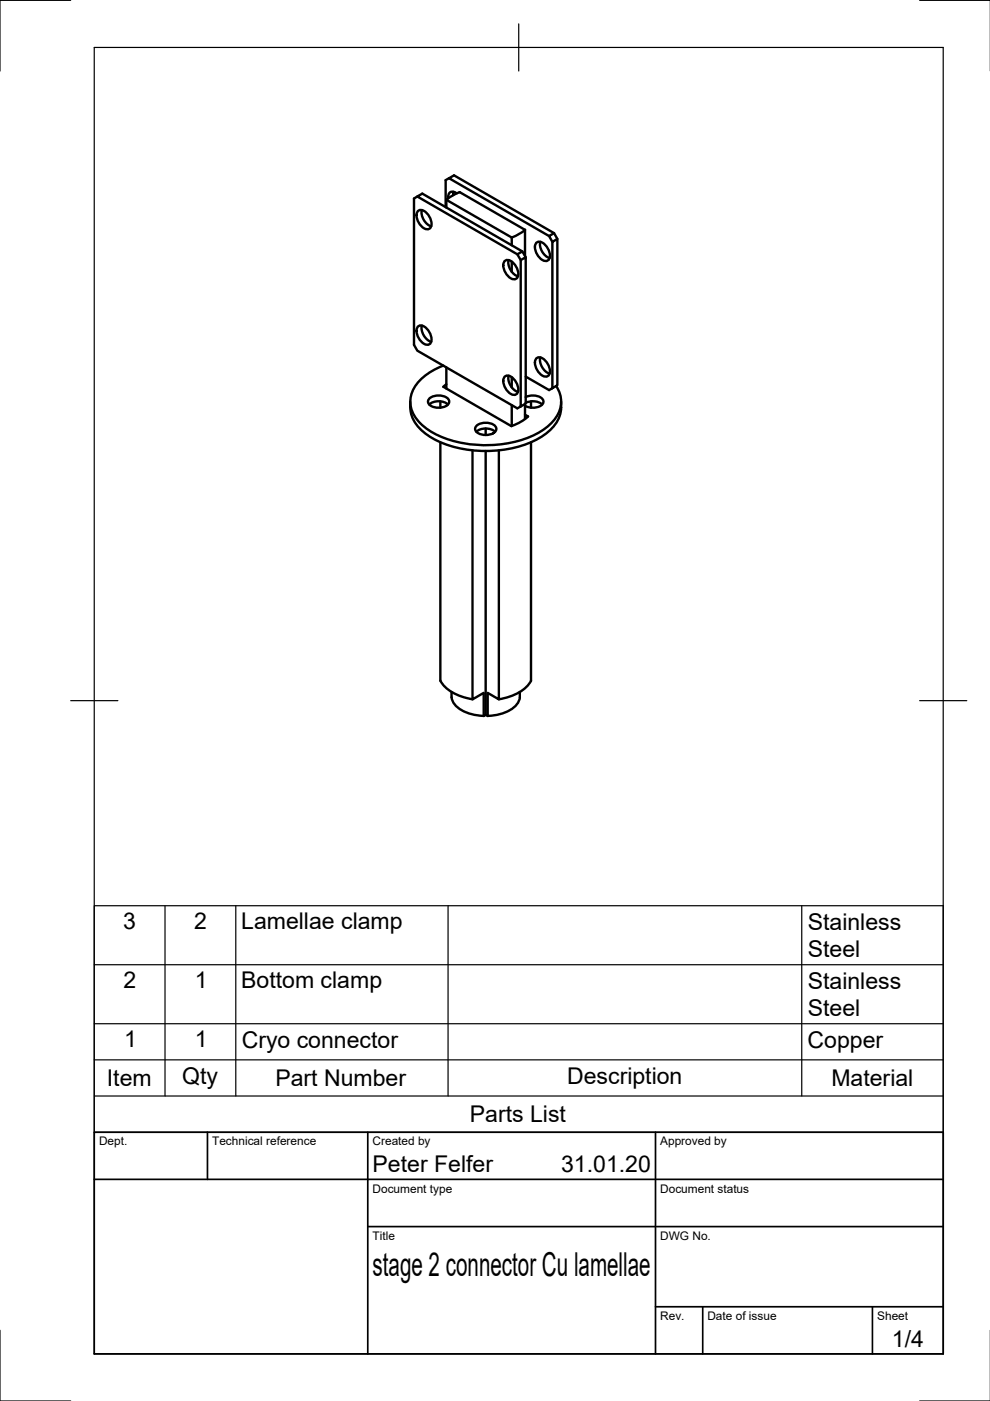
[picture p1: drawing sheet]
<svg xmlns="http://www.w3.org/2000/svg" width="210mm" height="297mm" viewBox="0 0 210 297" stroke-linecap="round" stroke-linejoin="round" font-family="sans-serif">
<!-- layer: Visible -->
<g fill="none" stroke="#000" stroke-width=".51">
<path d="M95.2 37.8l-.7 .4v5.7M88.5 41.7l-.7 .4v31l.7 1.2 21.2 12.3 1.8-1v-31.1l-1.1 .6v31.1M88.5 44.8a1.41 1.41 0 0 1 2.2 .6 2.7 2.7 0 0 1 .6 2.9 1.41 1.41 0 0 1-2.2-.6 2.7 2.7 0 0 1-.6-2.9zM89.4 44.5a3.2 3.2 0 0 0 2 3.5M94.6 44v-1.6l13.9 8M96.1 40.7v.7M96.8 41a1.05 1.05 0 0 0-1.3-.3 1.05 1.05 0 0 0-.5 1.3M97.5 40.7l13.8 8M97.5 40.7l-1.6 .8-1.3 .9M106.9 55.4a1.41 1.41 0 0 1 2.2 .6 2.7 2.7 0 0 1 .6 2.9 1.41 1.41 0 0 1-2.2-.6 2.7 2.7 0 0 1-.6-2.9zM107.8 55.1a3.2 3.2 0 0 0 2 3.5M108.5 50.4v1.6"/>
<path d="M108.5 55.5v2.1M109.7 53.9l-21.2-12.2 1-.7 21.2 12.3 .8 1.2M110.7 53.3l-1 .6 .7 1.2M111.3 48.7v5.6M111.3 48.7l-1.2 .9-1.6 .8M113.6 51.6a1.41 1.41 0 0 1 2.2 .6 2.7 2.7 0 0 1 .6 2.8 1.41 1.41 0 0 1-2.2-.6 2.7 2.7 0 0 1-.6-2.8zM114.5 51.3a3.2 3.2 0 0 0 2 3.4M116.4 50l-21.2-12.2 1.1-.6 21.2 12.2 .7 1.3M117.5 49.4l-1.1 .6 .7 1.3M88.5 69.3a1.41 1.41 0 0 1 2.2 .6 2.7 2.7 0 0 1 .6 2.9 1.41 1.41 0 0 1-2.2-.6 2.7 2.7 0 0 1-.6-2.9zM89.4 69a3.2 3.2 0 0 0 2 3.5M94 77.5a11.4 11.4 0 0 0-6.6 5.6 6.3 6.3 0 0 0 2.6 7.4 22.1 22.1 0 0 0 15.2 3.8 19.8 19.8 0 0 0 11.1-4 6.2 6.2 0 0 0 1.6-8.5"/>
<path d="M94.6 77.9v4.5M106.9 80a1.41 1.41 0 0 1 2.2 .6 2.7 2.7 0 0 1 .6 2.8 1.41 1.41 0 0 1-2.2-.6 2.7 2.7 0 0 1-.6-2.8zM107.8 79.6a3.2 3.2 0 0 0 2 3.5M108.5 80v2.1M111.5 79.8l4.9 2.9 1.8-1v-31l-1.1 .6v31M113.6 76.1a1.41 1.41 0 0 1 2.2 .6 2.7 2.7 0 0 1 .6 2.8 1.41 1.41 0 0 1-2.2-.6 2.7 2.7 0 0 1-.6-2.8zM114.5 75.8a3.2 3.2 0 0 0 2 3.4M87 85.2a7.6 7.6 0 0 0 4.1 7.4 24.6 24.6 0 0 0 23.8 0 7.5 7.5 0 0 0 4.1-7.4M91 85.8a3.2 3.2 0 0 1 4 0M91 84.5a3.1 3.1 0 0 1 4.2 .3 1.41 1.41 0 0 1-1.6 1.6 2.7 2.7 0 0 1-2.8-.9v-.7zM93.4 85.1v1.3M93.4 93.8v50.5"/>
<path d="M94.6 81.5l-.6 .5 14.4 8.3M100.2 95.5v52.8l2.4-1.4v4.9l.4-.2M101 91.5a3.2 3.2 0 0 1 4 0M101 90.3a3.1 3.1 0 0 1 4.2 .3 1.41 1.41 0 0 1-1.6 1.6 2.7 2.7 0 0 1-2.8-.9v-.7zM103 90.9v1.3M103 95.6v56M105.8 95.5v52.8l-2.4-1.4v4.9l-.4-.2M108.5 85.9v4.4M111.3 87.9l.7 .4-1.8 1.3-1.8 .7M111.3 85.6v3.2M111.5 84.2a2.97 2.97 0 0 1 3.7 .7 1.49 1.49 0 0 1-1.7 1.5 3.4 3.4 0 0 1-2.2-.4M111.5 85.4a3.3 3.3 0 0 1 3.5 .4"/>
<path d="M112.6 93.8v50.5a8.5 8.5 0 0 1-5.8 3.7l-1 .3M112.6 85.1v1.3M93.4 144.3a8.5 8.5 0 0 0 5.7 3.7l1.1 .3M95.7 146.7v1.2M95.7 147.9a4.6 4.6 0 0 0 3.8 3.4l3.1 .5M110.2 146.7v1.2M110.2 147.9a4.6 4.6 0 0 1-3.7 3.4l-3.1 .5"/>
</g>
<!-- layer: Border -->
<path d="M15 .1h-15v15M20 10.1h180v276.9h-180zM110 5.1v10M195 .1h15M15 148.6h10M195 148.6h10M0 282.1v14.9h15M195 297h15" fill="none" stroke="#000" stroke-width=".25"/>
<!-- layer: TitleBlock -->
<path d="M20 240.1h180v46.9h-180zM20 250h180M44 240.1v9.9M78 240.1v46.9M139 240.1v46.9M78 260.1h122M139 277.1h61M149 277.1v9.9M185 277.1v9.9" fill="none" stroke="#000" stroke-width=".36"/>
<!-- layer: Parts Lists -->
<path d="M20 192h180v48.1h-180zM35 192v40.4M50 192v40.4M95 192v40.4M170 192v40.4M20 217.1h180M20 204.5h180M20 232.4h180M20 224.7h180" fill="none" stroke="#000" stroke-width=".25"/>
<text font-size="7" x="79" y="270.6">stage 2 connector Cu lamellae</text>
<g font-size="4.9">
<text x="26.1" y="197">3</text>
<text x="41.2" y="197">2</text>
<text x="51.1" y="197">Lamellae clamp</text>
<text x="171.3" y="197.1">Stainless</text>
<text x="171.3" y="203">Steel</text>
<text x="26.2" y="209.6">2</text>
<text x="41.3" y="209.6">1</text>
<text x="51.1" y="209.5">Bottom clamp</text>
<text x="171.3" y="209.6">Stainless</text>
<text x="171.3" y="215.5">Steel</text>
<text x="26.3" y="222.1">1</text>
<text x="41.3" y="222.1">1</text>
<text x="51.2" y="222.1">Cryo connector</text>
<text x="171.2" y="222.1">Copper</text>
<text x="22.7" y="230.3">Item</text>
<text x="38.6" y="229.8">Qty</text>
<text x="58.4" y="230.3">Part Number</text>
<text x="120.2" y="229.8">Description</text>
<text x="176.3" y="230.3">Material</text>
<text x="99.6" y="237.9">Parts List</text>
<text x="79" y="248.5">Peter Felfer</text>
<text x="119" y="248.5">31.01.20</text>
<text x="189.1" y="285.7">1/4</text>
</g>
<g font-size="2.5">
<text x="21" y="242.9">Dept.</text>
<text x="45" y="242.9">Technical reference</text>
<text x="79" y="242.9">Created by</text>
<text x="140" y="242.9">Approved by</text>
<text x="79" y="252.8">Document type</text>
<text x="140" y="252.8">Document status</text>
<text x="79" y="262.9">Title</text>
<text x="140" y="262.9">DWG No.</text>
<text x="140" y="279.9">Rev.</text>
<text x="150" y="279.9">Date of issue</text>
<text x="186" y="279.9">Sheet</text>
</g>
</svg>
